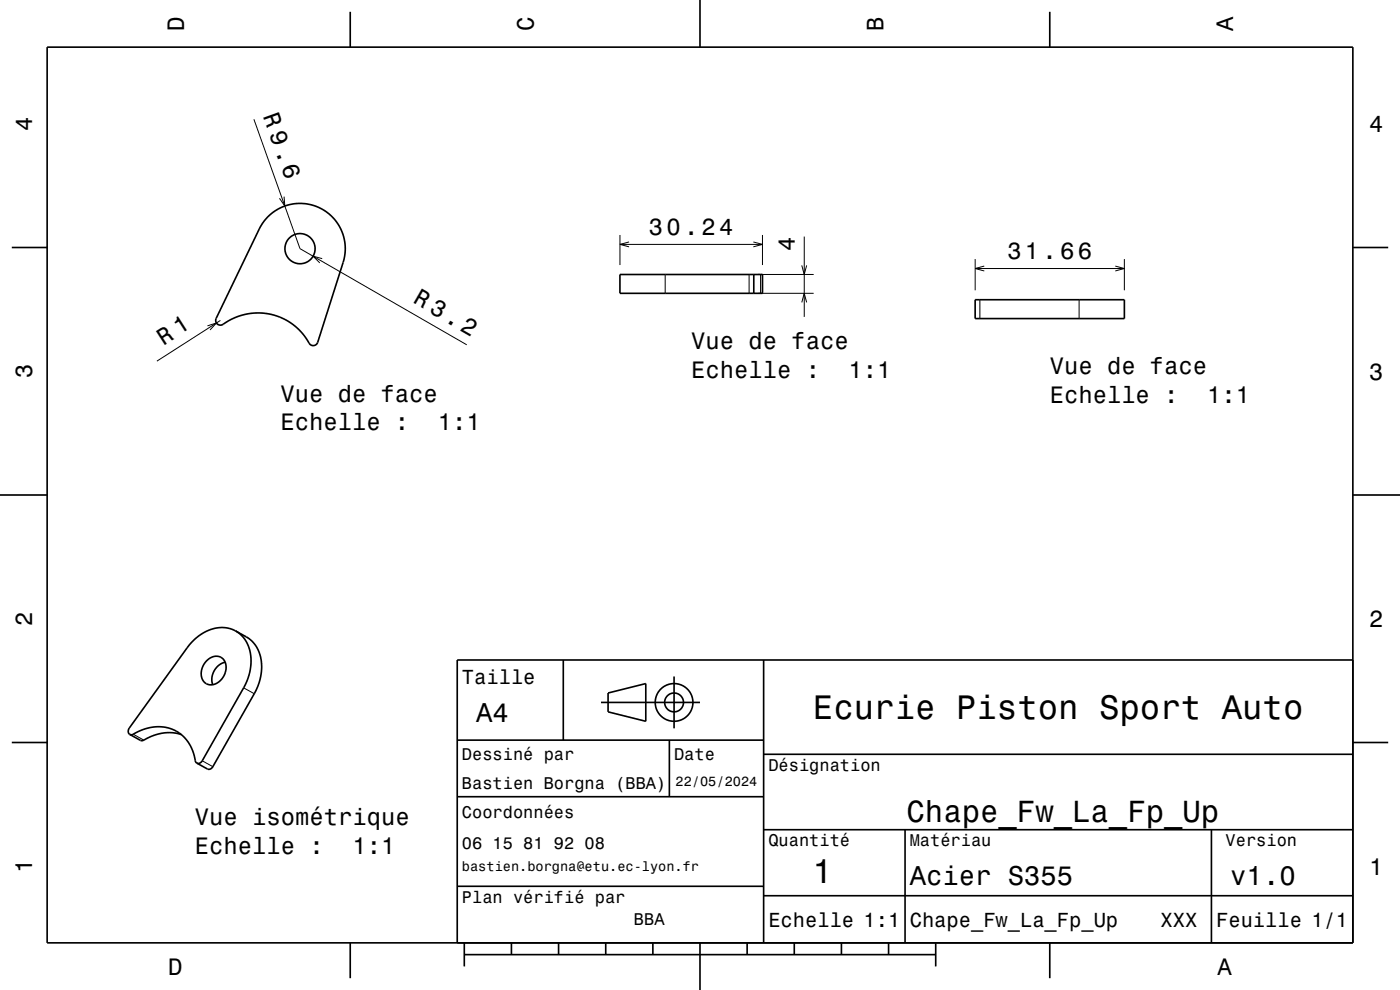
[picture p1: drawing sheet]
<svg xmlns="http://www.w3.org/2000/svg" width="297mm" height="210mm" viewBox="0 0 297 210" stroke-linecap="round" stroke-linejoin="round" font-family="sans-serif">
<g fill="none" stroke="#000" stroke-width=".21">
<path d="M53.9 25.3l9.7 27.4 35.4 20.4M60.3 41.7l.1 2-1.1-1.6M68.4 54.9l-2-.6 1.4 1.5M131.5 49.8v6.4M131.5 51.8h30.3M133.4 51.3l-1.9 .5 1.9 .6M141.1 58.2v4M158.9 58.2v4M159.8 51.3l2 .5-2 .6M160.9 58.2h11.7M161.3 58.2v4M161.8 49.8v6.4"/>
<path d="M170.1 56.3l.5 1.9 .5-1.9M170.6 50.2v17M206.9 55v6.6M206.9 57h31.6M208.8 56.4l-1.9 .6 1.9 .5M236.6 56.4l1.9 .6-1.9 .5M238.5 55v6.6M44 69.1l1.9-.6-1.3 1.5M46.8 68l-13.5 8.6M160.9 62.2h11.7M170.1 64.2l.5-2 .5 2M207.9 63.6v4"/>
<path d="M228.9 63.6v4M28.3 155.7l2.2 1.3M51.7 145.9l2.2 1.3M42.9 161.4l2.3 1.2"/>
</g>
<g fill="none" stroke="#000" stroke-width=".35">
<path d="M10 10h277v190h-277zM74.3 2.5v7.5M148.5 0v10M222.7 2.5v7.5M2.5 52.5h7.5M56.7 46.1a9.6 9.6 0 0 1 11.9-1.6 9.6 9.6 0 0 1 4.2 11.2l-5.4 16.9a1.08 1.08 0 0 1-1.1 .7 1.08 1.08 0 0 1-1-.9 12.5 12.5 0 0 0-18.3-3.4 1 1 0 0 1-1-.4 1 1 0 0 1-.1-1.1l9.1-19 .8-1.3zM131.5 58.2h30.3v4h-30.3zM159.9 58.2v4M287 52.5h7.5M206.9 63.6h31.6v4h-31.6zM0 105h10M287 105h10"/>
<path d="M50 133.8a7.7 7.7 0 0 1 3 8.6l-.5 1.7-.7 1.6-8.9 15.7-.6 .5h-.5M50 133.8a7.7 7.7 0 0 0-9 2.1l-1.3 1.5-12.3 17-.2 .7 .1 .4 .2 .3M50 133.8l2.2 1.3a7.7 7.7 0 0 1 3 8.8l-.4 1.4-.7 1.6-9 15.8-.3 .3-.6 .2-2.4-1.3M119.5 140v17M162 140v60M287 140h-190v60M2.5 157.5h7.5M27.5 155.8l2.3 1.2a2.19 2.19 0 0 0 1.7-.5l1.6-.7 1.9-.3 1.8-.1 1.6 .4M27.5 155.8a2.14 2.14 0 0 0 1.7-.6l1.4-.5 1.7-.4 1.4-.1 1.5 .1a8.1 8.1 0 0 1 6.3 7.3l.3 .3M43.8 140.2a2.26 2.26 0 0 1 2.2-1 2.26 2.26 0 0 1 1.9 1.5 3.6 3.6 0 0 1-3.6 4.5 2.56 2.56 0 0 1-1.3-3.7zM47.8 140.5a3.8 3.8 0 0 0-2.7 4.7M97 157h65"/>
<path d="M127.5 149h21M129 147l8-2v8l-8-2zM142 157v12M143 143.5v11M287 157.5h7.5M97 169h65M162 176h125M162 160h125M192 176v24M257 176v24M97 188h65M162 190h125"/>
<path d="M74.3 200v7.5M98.5 202.5h100M98.5 200v5M108.5 200v2.5M118.5 200v2.5M128.5 200v2.5M138.5 200v2.5M148.5 200v10M158.5 200v2.5M168.5 200v2.5M178.5 200v2.5M188.5 200v2.5"/>
<path d="M198.5 200v5M222.7 200v7.5"/>
<circle cx="63.6" cy="52.7" r="3.2"/>
<circle cx="143" cy="149" r="2"/>
<circle cx="143" cy="149" r="4"/>
</g>
<g font-size="7.2">
<text x="172.5" y="152.6">Ecurie Piston Sport Auto</text>
<text x="172.3" y="187.3">1</text>
</g>
<text font-size="6.5" x="192.3" y="174.5">Chape_Fw_La_Fp_Up</text>
<g font-size="5.8">
<text x="101" y="153.1">A4</text>
<text x="193" y="187.6">Acier S355</text>
<text x="261" y="187.6">v1.0</text>
</g>
<text font-size="5.1" x="87.4" y="64.1" transform="rotate(30 87.4 64.1)">R 3.2</text>
<g font-size="5">
<text x="39" y="6.5" transform="rotate(-90 39 6.5)">D</text>
<text x="113.2" y="6.5" transform="rotate(-90 113.2 6.5)">C</text>
<text x="187.4" y="6.5" transform="rotate(-90 187.4 6.5)">B</text>
<text x="261.6" y="6.5" transform="rotate(-90 261.6 6.5)">A</text>
<text x="6.8" y="27.8" transform="rotate(-90 6.8 27.8)">4</text>
<text x="55.7" y="24.6" transform="rotate(70 55.7 24.6)">R 9.6</text>
<text x="290.5" y="28.1">4</text>
<text x="137.6" y="49.8">30.24</text>
<text x="168.6" y="53.2" transform="rotate(-90 168.6 53.2)">4</text>
<text x="213.7" y="55">31.66</text>
<text x="34.7" y="73.3" transform="rotate(-33 34.7 73.3)">R 1</text>
<text x="146.6" y="74.1">Vue de face</text>
<text x="6.8" y="80.3" transform="rotate(-90 6.8 80.3)">3</text>
<text x="146.6" y="80.1">Echelle :</text>
<text x="180" y="80.1">1:1</text>
<text x="222.7" y="79.4">Vue de face</text>
<text x="290.5" y="80.6">3</text>
<text x="59.5" y="85.2">Vue de face</text>
<text x="222.7" y="85.5">Echelle :</text>
<text x="256.1" y="85.5">1:1</text>
<text x="59.5" y="91.2">Echelle :</text>
<text x="92.9" y="91.2">1:1</text>
<text x="6.8" y="132.8" transform="rotate(-90 6.8 132.8)">2</text>
<text x="290.5" y="133.1">2</text>
<text x="41.4" y="175.1">Vue isométrique</text>
<text x="6.8" y="185.3" transform="rotate(-90 6.8 185.3)">1</text>
<text x="41.4" y="181.1">Echelle :</text>
<text x="74.8" y="181.1">1:1</text>
<text x="290.5" y="185.6">1</text>
<text x="35.7" y="206.8">D</text>
<text x="258.3" y="206.8">A</text>
</g>
<g font-size="4.3">
<text x="98" y="145.2">Taille</text>
<text x="163" y="196.6">Echelle 1:1</text>
<text x="193" y="196.6">Chape_Fw_La_Fp_Up</text>
<text x="246.2" y="196.6">XXX</text>
<text x="258" y="196.6">Feuille 1/1</text>
</g>
<g font-size="3.6">
<text x="98" y="161.3">Dessiné par</text>
<text x="143" y="161.3">Date</text>
<text x="98" y="167.5">Bastien Borgna (BBA)</text>
<text x="163" y="163.5">Désignation</text>
<text x="98" y="173.5">Coordonnées</text>
<text x="163" y="179.5">Quantité</text>
<text x="193" y="179.5">Matériau</text>
<text x="260" y="179.5">Version</text>
<text x="98" y="180.2">06 15 81 92 08</text>
<text x="98" y="191.5">Plan vérifié par</text>
<text x="134.5" y="196.3">BBA</text>
</g>
<g font-size="2.9">
<text x="143.3" y="166.8">22/05/2024</text>
<text x="98" y="184.8">bastien.borgna@etu.ec-lyon.fr</text>
</g>
</svg>
